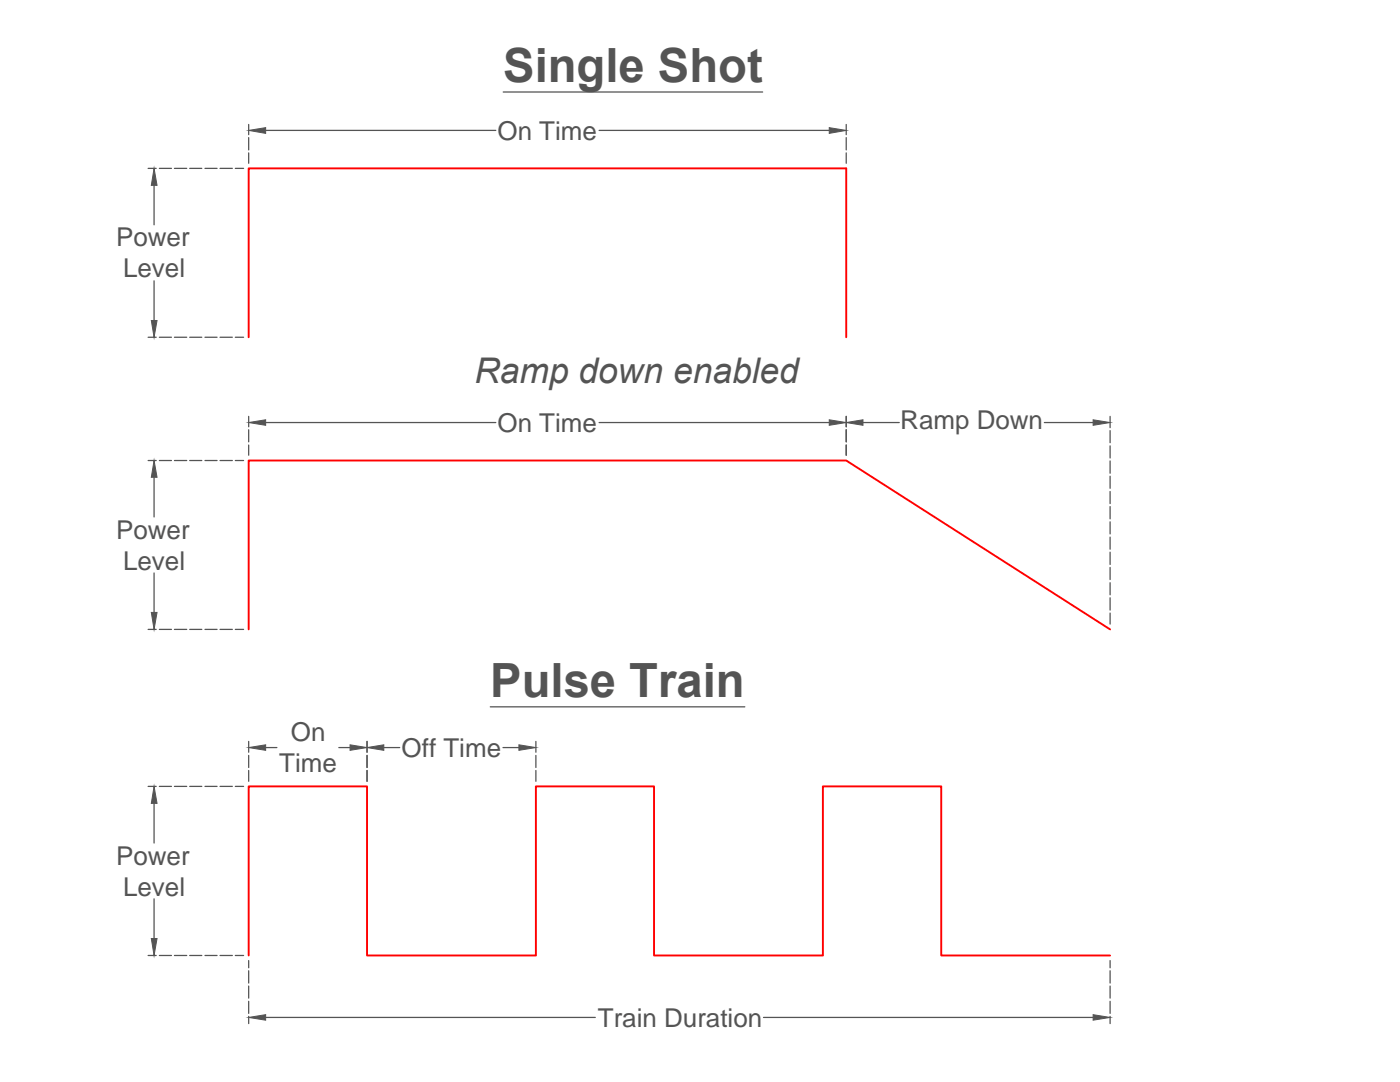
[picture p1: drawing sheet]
<svg xmlns="http://www.w3.org/2000/svg" width="279mm" height="216mm" viewBox="0 0 279 216" stroke-linecap="round" stroke-linejoin="round" font-family="sans-serif">
<!-- layer: pulse -->
<path d="M49.6 67.3v-33.7h119.3v33.7M49.6 125.6v-33.7h119.3l52.6 33.7M49.6 190.7v-33.8h23.7v33.8h33.6v-33.8h23.6v33.8h33.7v-33.8h23.6v33.8h33.7" fill="none" stroke="#f00" stroke-width=".38"/>
<!-- layer: Annotate -->
<g fill="none" stroke="#545454" stroke-width=".25">
<path d="M100.4 18.4h51.8M29.6 33.6h1.6M30.7 37v7.9M31.8 33.6h2.4M34.8 33.6h2.5M37.9 33.6h2.4M40.9 33.6h2.4M43.9 33.6h2.5M47 33.6h1.6M49.6 24.8v2.1M49.6 27.5v2.4M49.6 30.5v2.1"/>
<path d="M53 26h45.9M119.6 26h45.9M168.9 24.8v2.1M168.9 27.5v2.4M168.9 30.5v2.1M30.7 56v8M29.6 67.3h1.6M31.8 67.3h2.4M34.8 67.3h2.5M37.9 67.3h2.4M40.9 67.3h2.4M43.9 67.3h2.5"/>
<path d="M47 67.3h1.6M29.6 91.9h1.6M30.7 95.2v8M31.8 91.9h2.4M34.8 91.9h2.5M37.9 91.9h2.4M40.9 91.9h2.4M43.9 91.9h2.5M47 91.9h1.6M49.6 83.1v2.1M49.6 85.8v2.4M49.6 88.8v2"/>
<path d="M53 84.3h45.9M119.6 84.3h45.9M168.9 83.1v2.1M168.9 85.8v2.4M168.9 88.8v2M172.2 84.3h7.3M208.4 84.3h9.8M221.5 83.1v2.2M221.5 85.9v2.4M221.5 89v2.4M221.5 92v2.4M221.5 95v2.4"/>
<path d="M221.5 98.1v2.4M30.7 114.3v7.9M221.5 101.1v2.4M221.5 104.1v2.4M221.5 107.2v2.4M221.5 110.2v2.4M221.5 113.2v2.4M221.5 116.3v2.4M221.5 119.3v2.4M29.6 125.6h1.6M31.8 125.6h2.4M34.8 125.6h2.5"/>
<path d="M37.9 125.6h2.4M40.9 125.6h2.4M43.9 125.6h2.5M47 125.6h1.6M221.5 122.3v2.2M29.6 156.9h1.6M31.8 156.9h2.4M34.8 156.9h2.5M37.9 156.9h2.4M40.9 156.9h2.4M43.9 156.9h2.5M47 156.9h1.6"/>
<path d="M49.6 147.9v2.2M49.6 150.7v2.4M49.6 153.7v2.2M53 149.2h2.3M67.6 149.2h2.3M73.3 147.9v2.2M73.3 150.7v2.4M73.3 153.7v2.2M76.6 149.2h3.2M97.8 141h50.8M100.4 149.2h3.2M106.9 147.9v2.2"/>
<path d="M106.9 150.7v2.4M106.9 153.7v2.2M30.7 160.3v7.9M30.7 179.4v7.9M29.6 190.7h1.6M31.8 190.7h2.4M34.8 190.7h2.5M37.9 190.7h2.4M40.9 190.7h2.4M43.9 190.7h2.5M47 190.7h1.6M49.6 191.7v1.4"/>
<path d="M49.6 193.7v2.5M49.6 196.8v2.4M49.6 199.8v2.4M221.5 191.7v1.4M221.5 193.7v2.5M221.5 196.8v2.4M221.5 199.8v2.4M49.6 202.8v1.4M53 203h65.8M152.4 203h65.8M221.5 202.8v1.4"/>
</g>
<g fill="#545454" stroke="#545454" stroke-width=".2">
<path d="M49.6 203l3.4-.5v1.1z"/>
<path d="M218.2 202.5l3.3 .5-3.3 .6z"/>
<path d="M30.2 187.3h1.1l-.6 3.4z"/>
<path d="M30.7 156.9l.6 3.4h-1.1z"/>
<path d="M49.6 26l3.4-.5v1.1z"/>
<path d="M165.5 25.5l3.4 .5-3.4 .6z"/>
<path d="M30.2 64h1.1l-.6 3.3z"/>
<path d="M30.7 33.6l.6 3.4h-1.1z"/>
<path d="M49.6 149.2l3.4-.6v1.1z"/>
<path d="M69.9 148.6l3.4 .6-3.4 .5z"/>
<path d="M73.3 149.2l3.3-.6v1.1z"/>
<path d="M103.6 148.6l3.3 .6-3.3 .5z"/>
<path d="M49.6 84.3l3.4-.5v1.1z"/>
<path d="M165.5 83.8l3.4 .5-3.4 .6z"/>
<path d="M218.2 83.8l3.3 .5-3.3 .6z"/>
<path d="M168.9 84.3l3.3-.5v1.1z"/>
<path d="M30.2 122.2h1.1l-.6 3.4z"/>
<path d="M30.7 91.9l.6 3.3h-1.1z"/>
</g>
<g font-size="9.4" fill="#545454">
<text x="100.4" y="16.4">Single Shot</text>
<text x="97.8" y="139.1">Pulse Train</text>
</g>
<text font-size="7.1" fill="#545454" x="94.7" y="76.4">Ramp down enabled</text>
<g font-size="5.2" fill="#545454">
<text x="99.3" y="27.8">On Time</text>
<text x="23.2" y="49.2">Power</text>
<text x="24.6" y="55.4">Level</text>
<text x="99.3" y="86.1">On Time</text>
<text x="179.7" y="85.7">Ramp Down</text>
<text x="23.2" y="107.5">Power</text>
<text x="24.6" y="113.7">Level</text>
<text x="58.1" y="147.9">On</text>
<text x="55.7" y="154.1">Time</text>
<text x="80.2" y="151">Off Time</text>
<text x="23.2" y="172.5">Power</text>
<text x="24.6" y="178.7">Level</text>
<text x="119.3" y="204.8">Train Duration</text>
</g>
</svg>
